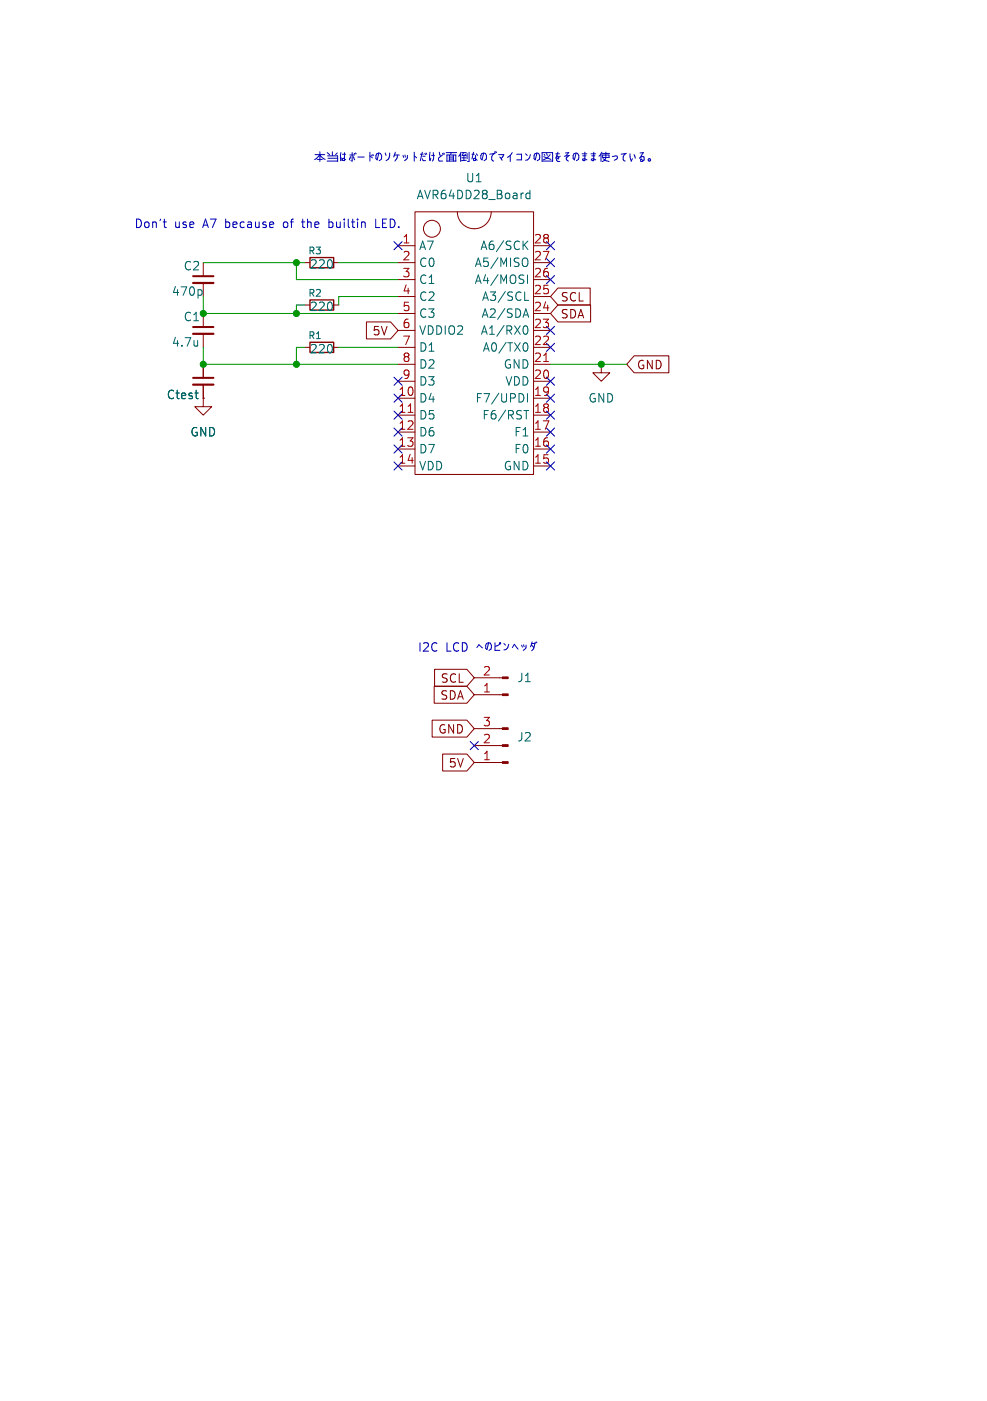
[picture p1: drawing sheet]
<svg xmlns="http://www.w3.org/2000/svg" width="148mm" height="210mm" viewBox="0 0 148 210" stroke-linecap="round" stroke-linejoin="round" font-family="sans-serif">
<path d="M46.5 38.6h3.5v1.5h-3.5zM46.5 51.3h3.5v1.5h-3.5zM46.5 45h3.5v1.5h-3.5z" fill="none" stroke="#840000" stroke-width=".2"/>
<g fill="none" stroke="#840000" stroke-width=".15">
<path d="M30.5 39.4v2M45.7 39.4h.8M50 39.4h.8M59.7 36.8h2.5M59.7 39.4h2.5M62.2 31.8h17.8v39.3h-17.8zM68.6 31.8a2.54 2.54 0 0 0 2.5 2.5 2.54 2.54 0 0 0 2.6-2.5M80 36.8h2.5M80 39.4h2.5M30.5 59.7v1.3h1.2l-1.2 1.2-1.3-1.2h1.3M30.5 59.7h.1M30.5 42.4v2.1"/>
<path d="M30.5 47v2M30.5 50v2.1M30.5 54.6v2M30.5 57.7v2M45.7 52.1h.8M45.7 45.7h.8M50 52.1h.8M50 45.7h.8M54.9 48.3h3.7l1.1 1.2-1.1 1.3h-3.7zM59.7 52.1h2.5M59.7 41.9h2.5M59.7 44.5h2.5"/>
<path d="M59.7 47h2.5M59.7 49.5h2.5M59.7 54.6h2.5M59.7 57.2h2.5M59.7 59.7h2.5M80 52.1h2.5M80 41.9h2.5M80 44.5h2.5M80 47h2.5M80 49.5h2.5M80 54.6h2.5M80 57.2h2.5"/>
<path d="M80 59.7h2.5M83.7 45.7h4.9v2.6h-4.9l-1.2-1.3zM83.7 43.2h4.8v2.5h-4.8l-1.2-1.2zM90.2 54.6v1.3h1.2l-1.2 1.3-1.3-1.3h1.3M90.2 54.6h.1M95.1 53.3h5.2v2.6h-5.2l-1.1-1.3zM59.7 62.2h2.5M59.7 64.8h2.5M59.7 67.3h2.5M59.7 69.9h2.5M80 62.2h2.5M80 64.8h2.5"/>
<path d="M80 67.3h2.5M80 69.9h2.5M64.8 107.9h5.2l1.1 1.3-1.1 1.3h-5.2zM65.1 102.9h4.9l1.1 1.2-1.1 1.3h-4.9zM65.2 100.3h4.8l1.1 1.3-1.1 1.3h-4.8zM66.4 113h3.6l1.1 1.3-1.1 1.3h-3.6zM71.1 104.1h4.2M71.1 101.6h4.2M71.1 114.3h4.2M71.1 111.8h4.2M71.1 109.2h4.2"/>
<circle cx="64.8" cy="34.3" r="1.27"/>
</g>
<path d="M81.5 54.2h.7M61.2 61.8h.7" fill="none" stroke="#a90000" stroke-width=".15"/>
<g fill="none" stroke="#006464" stroke-width=".15">
<path d="M78.6 38.7a.43 .43 0 0 1 .6 .4v.4a.43 .43 0 0 1-.6 .4M78.6 36.7l.6 .7M79.2 36.1l-.8 .8M79.5 28.5v1.3M79.5 29l-.4-.1-.2 .3v.3l.1 .2h.5M29.2 58.9h.5M29.6 59.8h.1M29.6 51v.9M29.6 51.8h.1M30.1 43.4l.2 .3v.3l-.2 .3M78.4 59.2l.2 .3-.2 .6M78.6 47.2h.6"/>
<path d="M78.6 48.9l.1-.1a.69 .69 0 0 1 .5 .6 .69 .69 0 0 1-.2 .6h-.4M78.6 51.4h.1a.69 .69 0 0 1 .5 .5 .69 .69 0 0 1-.2 .7h-.4M78.7 45h.6M78.9 46.3l.4 1.3M79.1 41.2v1.3M79.1 59v1.3M78.6 61.5h.7M78.9 61.5v1.3"/>
</g>
<g fill="#840000" stroke="#840000" stroke-width=".15">
<path d="M75.3 104h.9v.3h-.9z"/>
<path d="M75.3 101.5h.9v.2h-.9z"/>
<path d="M75.3 114.2h.9v.2h-.9z"/>
<path d="M75.3 111.6h.9v.3h-.9z"/>
<path d="M75.3 109.1h.9v.2h-.9z"/>
</g>
<path d="M29 49h3M29 41.4h3M29 56.6h3" fill="none" stroke="#840000" stroke-width=".3"/>
<path d="M29 50h3M29 42.4h3M29 57.7h3" fill="none" stroke="#840000" stroke-width=".33"/>
<path d="M30.5 39.4h15.2M44.4 39.4v2.5h15.3M50.8 39.4h8.9M30.5 44.5v2.5h29.2M30.5 52.1v2.5h29.2M45.7 45.7h-1.3v1.3M45.7 52.1h-1.3v2.5M50.8 52.1h8.9M59.7 44.5h-8.9v1.2M82.5 54.6h11.5" fill="none" stroke="#009600" stroke-width=".15"/>
<g fill="none" stroke="#000084" stroke-width=".15">
<path d="M59.1 36.2l1.2 1.2M60.3 36.2l-1.2 1.2M81.9 38.8l1.3 1.2M81.9 36.2l1.3 1.2M83.2 36.2l-1.3 1.2M83.2 38.8l-1.3 1.2M59.1 59.1l1.2 1.2M59.1 56.5l1.2 1.3M60.3 59.1l-1.2 1.2M60.3 56.5l-1.2 1.3M81.9 41.3l1.3 1.2M81.9 48.9l1.3 1.2"/>
<path d="M81.9 51.5l1.3 1.2M81.9 59.1l1.3 1.2M81.9 56.5l1.3 1.3M83.2 41.3l-1.3 1.2M83.2 48.9l-1.3 1.2M83.2 51.5l-1.3 1.2M83.2 59.1l-1.3 1.2M83.2 56.5l-1.3 1.3M59.1 66.7l1.2 1.2M59.1 61.6l1.2 1.2M59.1 64.2l1.2 1.2M59.1 69.2l1.2 1.3"/>
<path d="M60.3 66.7l-1.2 1.2M60.3 64.2l-1.2 1.2M60.3 61.6l-1.2 1.2M60.3 69.2l-1.2 1.3M81.9 66.7l1.3 1.2M81.9 64.2l1.3 1.2M81.9 69.2l1.3 1.3M81.9 61.6l1.3 1.2M83.2 66.7l-1.3 1.2M83.2 64.2l-1.3 1.2M83.2 69.2l-1.3 1.3M83.2 61.6l-1.3 1.2"/>
<path d="M70.5 111.2l1.2 1.2M71.7 111.2l-1.2 1.2"/>
</g>
<g fill="none" stroke="#0000c2" stroke-width=".15">
<path d="M24.5 33.3h.5M24.7 34.1h.3M45.2 33.3h.5M45.4 32.8l.1 1.3M47.2 23.9l.2-.1 .6-.6 .1 .2 .7 .5M47.2 23.2h1.5M47.6 23.9h.7M48 22.8v1.4M49.1 24.1h1.5M49.1 22.9l.3 .3M49.1 23.4h1.5v.8M49.2 23.7h1.4"/>
<path d="M49.3 34.1h.4M49.3 32.8v1.3M49.7 33.3h-.4M49.8 22.8v.6M50.6 22.9l-.3 .3M51.1 22.9v1.2l.1-.4M51.4 23.1h.4M51.7 22.9v1.2l-.3-.1v-.2l.1-.1 .3 .3M52.4 23.2h.8M52.6 23.5l-.2 .5M52.8 22.9v1.2h-.2M53 23.5l.2 .5"/>
<path d="M53.1 23l.1 .1M53.3 22.9l.1 .2M53.7 23.5h.9M55.5 23.4l.3 .3M55.5 22.8v1.3M55.7 23.2l.1 .2M55.9 23.2l.1 .1M56.3 32.8v1.3h.6M56.8 23l-.2 1-.2-.2v-.5l.1-.2 .3-.2 .2 .1a.67 .67 0 0 1-.1 1.1M57.8 22.9l.1 .4M58.4 22.9v.4a.87 .87 0 0 1-.5 .8M59.2 23.2h.7"/>
<path d="M59.3 22.8l-.3 .7M59.6 23.2a1.03 1.03 0 0 1-.4 .9M60.4 23.3l.1 .3M60.7 23.2l.1 .3M61.1 23.3a.65 .65 0 0 1-.4 .8M62.1 23.4l.4 .3M62.1 22.8v1.3M63 23.1h.5M63.3 22.8l-.3 1.3M63.3 23.8l.2 .3h.3M63.4 23.4h.4M63.7 23l.1 .2"/>
<path d="M63.9 22.9l.1 .2M64.5 22.8v1.3l.1-.4M64.7 23.3h.4M65 22.9a1.39 1.39 0 0 1-.2 1.2M65.9 22.8l.2 .6M66.4 23.2l-.7 .5 .2 .4h.5M66.4 23l.1 .2M66.5 22.9l.2 .2M66.9 22.9h1.6M67 24.1h1.3M67 24.2v-1h1.3v1M67.4 23.5h.6"/>
<path d="M67.4 23.8h.6M67.4 23.2v.9M67.7 22.9l-.1 .3M68 23.2v.9M69 23.2l-.2 .2M69.1 23v1.2M69.1 22.8l-.2 .6M69.3 22.9h.6M69.3 23.7h.6M69.5 22.9l-.2 .4h.6M69.6 23.4v.6M69.7 23.1l.2 .3"/>
<path d="M69.9 24l-.7 .1M70 23v.8M70.3 22.8v1.4h-.2M70.8 23.1h.3M71 22.8l-.2 1M71.3 23.3v.7h-.3v-.2l.2-.1 .4 .3M71.4 23.1l.2 .2M72.5 23l-.2 1-.2-.2v-.5l.1-.2 .3-.2 .3 .1a.67 .67 0 0 1-.2 1.1M74.1 23.1a.61 .61 0 0 0-.4 .5 .61 .61 0 0 0 .3 .5M74.2 22.8l.1 .1M74.2 23l-.8 .1M74.3 22.7l.2 .2"/>
<path d="M74.8 23.2h.7l-.3 .5M74.9 23.5l.4 .5M76.5 23.3v.9M76.5 23.3l-.4 .3M76.8 22.9l-.3 .4M77.5 23.1h.7v.9h-.7M78.8 23.1l.3 .2M79.5 23.2a.84 .84 0 0 1-.7 .8M80.5 23l-.2 1-.2-.2v-.5l.1-.2 .3-.2 .2 .1a.67 .67 0 0 1-.1 1.1M81.3 24.1h1.6M81.3 24.2v-1.3h1.6v1.3M81.5 23.5l1.1 .4"/>
<path d="M81.6 23.1l.1 .2M82 23l.1 .3M82.5 23.2l-.5 .5-.5 .3M83.3 23.1h.6M83.7 22.8l-.4 .9 .3-.3 .2 .4M84 23.4l-.5 .4v.2l.2 .2h.3M84.8 22.9h.5l-.4 .5M85.3 23.4l-.4 .3v.1l.3 .3M85.4 23.3l-.8 .1M86.4 23l-.3 1-.2-.2v-.5l.2-.2 .3-.2 .2 .1a.67 .67 0 0 1-.2 1.1M87.3 23.1h.7M87.4 23.4h.5"/>
<path d="M87.7 22.8v1.3l-.4-.1 .3-.2 .4 .2M88.6 23.1h.7M88.7 23.4h.5M89 22.8v1.3l-.3-.1 .3-.2 .3 .2M90.1 23.1v1.1M90.2 22.8l-.4 .6M90.3 23h1.1M90.4 23.2h.9v.4h-.9zM90.4 23.8l.4 .3 .5 .1M90.8 22.8v.9l-.2 .4-.3 .1M91.8 23.5l.6-.1h.1l.1 .3-.1 .1-.4 .2M93.8 23.1a.61 .61 0 0 0-.4 .5 .61 .61 0 0 0 .4 .5"/>
<path d="M93.9 23l-.8 .1M94.5 23.1l.2 1 .1-.3M95.1 23.2l.2 .5M96 22.9h.5l-.6 .8 .3-.2h.3l.1 .5-.2 .2h-.3l-.1-.2 .2-.2 .2 .3M97.2 23.9l.2-.1 .2 .2-.3 .1z"/>
</g>
<g fill="#009600" stroke="#009600" stroke-width=".15">
<circle cx="44.4" cy="47" r=".46"/>
<circle cx="44.4" cy="39.4" r=".46"/>
<circle cx="30.5" cy="47" r=".46"/>
<circle cx="30.5" cy="54.6" r=".46"/>
<circle cx="44.4" cy="54.6" r=".46"/>
<circle cx="90.2" cy="54.6" r=".46"/>
</g>
<g font-size="1.8" fill="#006464">
<text x="69.7" y="27.5">U1</text>
<text x="62.4" y="30.1">AVR64DD28_Board</text>
<text x="27.4" y="40.7">C2</text>
<text x="46.3" y="40.5">220</text>
<text x="62.7" y="37.7">A7</text>
<text x="62.7" y="40.2">C0</text>
<text x="71.1" y="40.2">A5/MISO</text>
<text x="71.9" y="37.7">A6/SCK</text>
<text x="25.7" y="44.6">470p</text>
<text x="46.3" y="46.8">220</text>
<text x="62.7" y="42.8">C1</text>
<text x="62.7" y="45.3">C2</text>
<text x="62.7" y="47.9">C3</text>
<text x="71.1" y="42.8">A4/MOSI</text>
<text x="72.1" y="47.9">A2/SDA</text>
<text x="72.2" y="45.3">A3/SCL</text>
<text x="25.7" y="52.2">4.7u</text>
<text x="27.4" y="48.4">C1</text>
<text x="46.3" y="53.2">220</text>
<text x="62.7" y="50.4">VDDIO2</text>
<text x="62.7" y="52.9">D1</text>
<text x="72" y="50.4">A1/RX0</text>
<text x="72.3" y="52.9">A0/TX0</text>
<text x="62.7" y="55.5">D2</text>
<text x="62.7" y="58">D3</text>
<text x="75.4" y="55.5">GND</text>
<text x="75.7" y="58">VDD</text>
<text x="24.9" y="60">Ctest</text>
<text x="28.4" y="65.6">GND</text>
<text x="62.7" y="60.6">D4</text>
<text x="62.7" y="63.1">D5</text>
<text x="62.7" y="65.6">D6</text>
<text x="71.2" y="60.6">F7/UPDI</text>
<text x="72.2" y="63.1">F6/RST</text>
<text x="77" y="65.6">F1</text>
<text x="88.1" y="60.6">GND</text>
<text x="62.7" y="68.2">D7</text>
<text x="62.7" y="70.7">VDD</text>
<text x="75.4" y="70.7">GND</text>
<text x="77" y="68.2">F0</text>
<text x="77.5" y="102.5">J1</text>
<text x="77.5" y="111.4">J2</text>
</g>
<g font-size="1.8" fill="#0000c2">
<text x="20.1" y="34.4">Don't</text>
<text x="26.1" y="34.4">use</text>
<text x="30.6" y="34.4">A7</text>
<text x="34" y="34.4">because</text>
<text x="43" y="34.4">of</text>
<text x="46" y="34.4">the</text>
<text x="50.1" y="34.4">builtin</text>
<text x="57.4" y="34.4">LED.</text>
<text x="62.6" y="97.9">I2C</text>
<text x="66.8" y="97.9">LCD þÿ0x0n0Ô0ó0Ø0Ã0À</text>
</g>
<g font-size="1.8" fill="#a90000">
<text x="60.3" y="36.6">1</text>
<text x="60.3" y="39.1">2</text>
<text x="60.3" y="41.7">3</text>
<text x="80" y="36.6">28</text>
<text x="80" y="39.1">27</text>
<text x="80" y="41.7">26</text>
<text x="60.3" y="44.2">4</text>
<text x="60.3" y="46.7">5</text>
<text x="80" y="44.2">25</text>
<text x="80" y="46.7">24</text>
<text x="60.3" y="49.3">6</text>
<text x="60.3" y="51.8">7</text>
<text x="80" y="49.3">23</text>
<text x="80" y="51.8">22</text>
<text x="59.6" y="59.4">10</text>
<text x="60.3" y="54.4">8</text>
<text x="60.3" y="56.9">9</text>
<text x="80" y="54.4">21</text>
<text x="80" y="56.9">20</text>
<text x="80" y="59.4">19</text>
<text x="59.6" y="62">11</text>
<text x="59.6" y="64.5">12</text>
<text x="80" y="62">18</text>
<text x="80" y="64.5">17</text>
<text x="59.6" y="67.1">13</text>
<text x="59.6" y="69.6">14</text>
<text x="80" y="67.1">16</text>
<text x="80" y="69.6">15</text>
<text x="72.3" y="101.3">2</text>
<text x="72.3" y="103.9">1</text>
<text x="72.3" y="111.5">2</text>
<text x="72.3" y="109">3</text>
<text x="72.3" y="114">1</text>
</g>
<g font-size="1.8" fill="#840000">
<text x="84" y="47.9">SDA</text>
<text x="84" y="45.4">SCL</text>
<text x="55.8" y="50.5">5V</text>
<text x="95.4" y="55.6">GND</text>
<text x="65.9" y="105.1">SDA</text>
<text x="66" y="102.6">SCL</text>
<text x="65.6" y="110.2">GND</text>
<text x="67.2" y="115.3">5V</text>
</g>
<g font-size="1.4" fill="#006464">
<text x="46.1" y="38.3">R3</text>
<text x="46.1" y="44.7">R2</text>
<text x="46.1" y="51">R1</text>
</g>
</svg>
